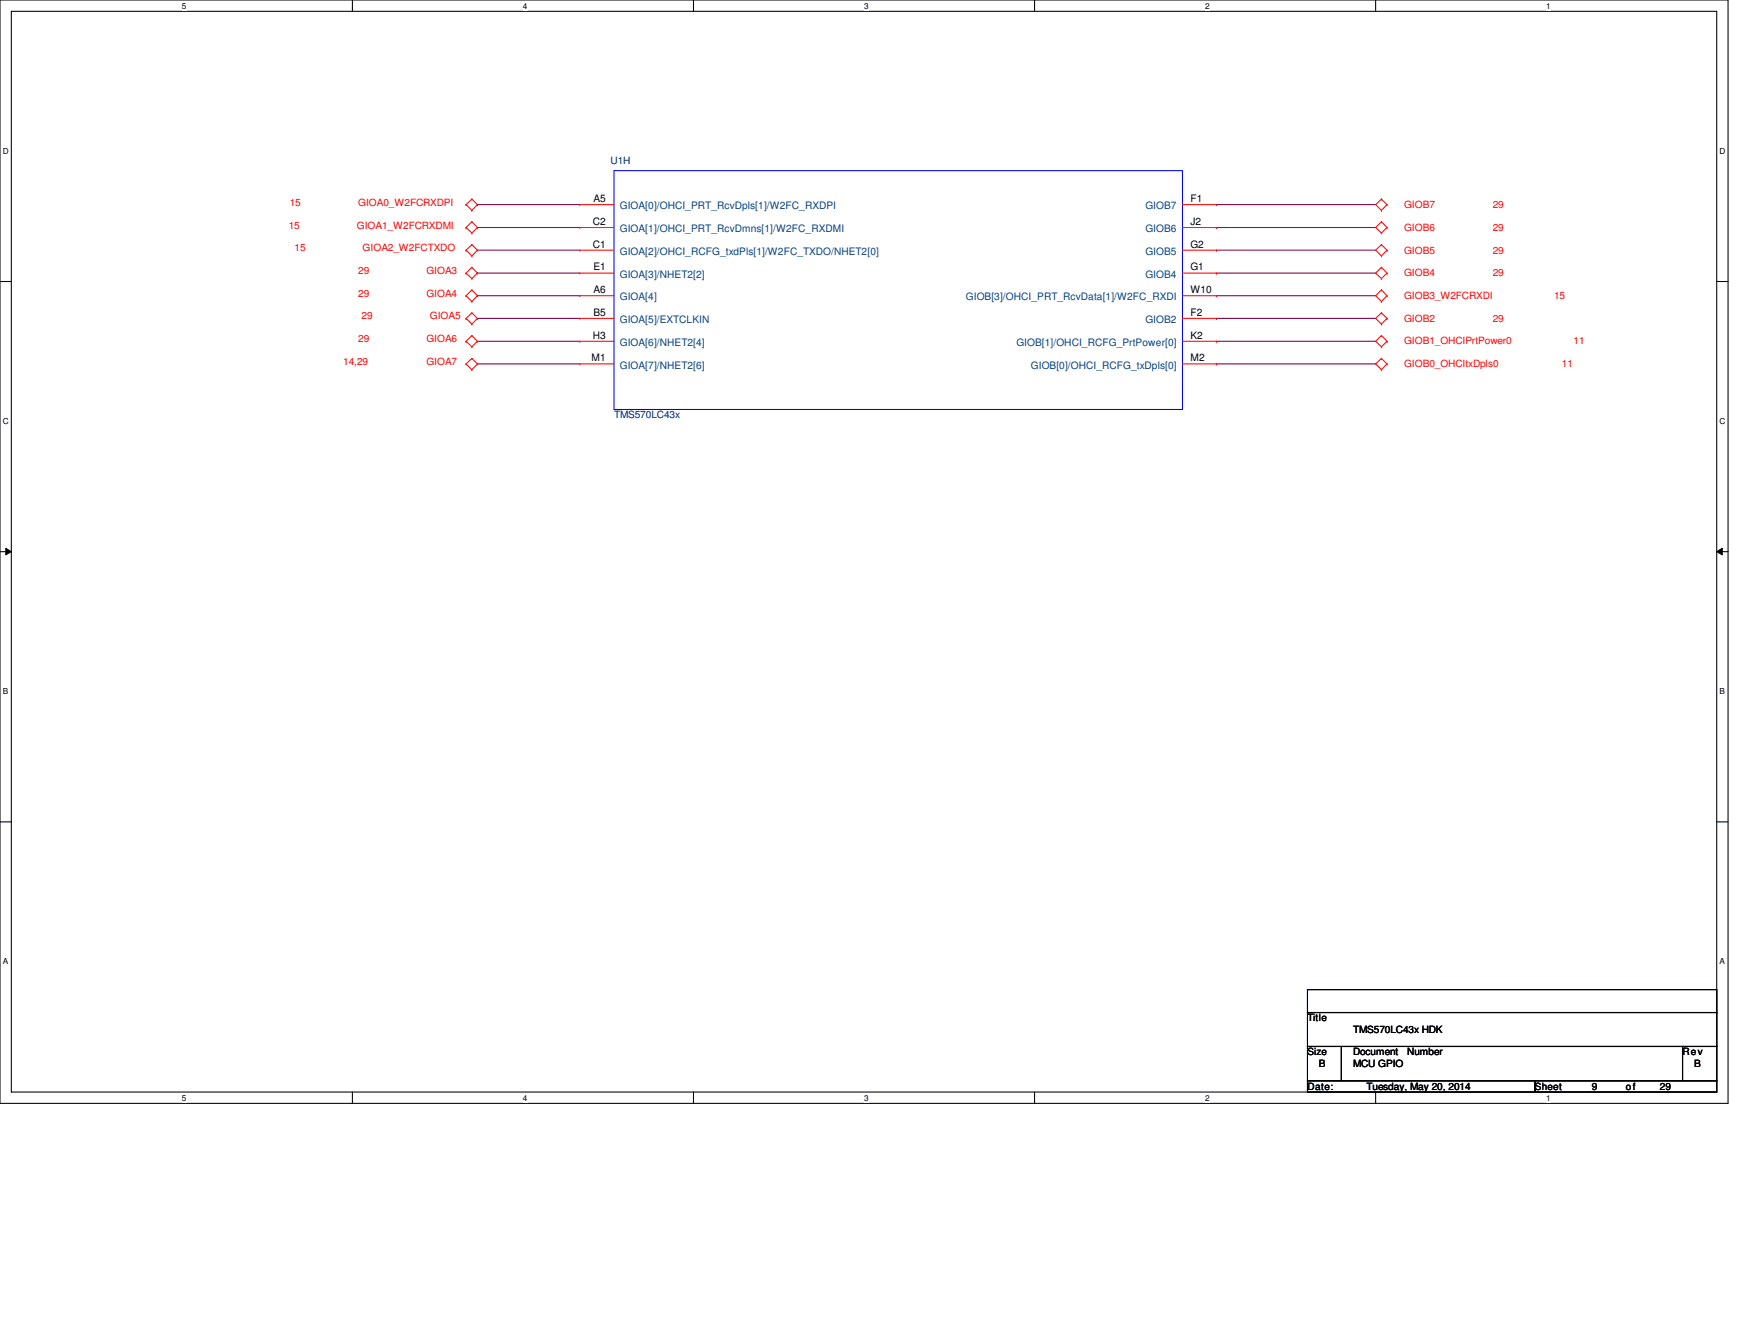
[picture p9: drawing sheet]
<svg xmlns="http://www.w3.org/2000/svg" width="279mm" height="216mm" viewBox="0 0 279 216" stroke-linecap="round" stroke-linejoin="round" font-family="sans-serif">
<path d="M0 0h278v177.4h-278zM1.8 1.8h274.3v173.8h-274.3z" fill="none" stroke="#000" stroke-width=".17"/>
<g fill="#fff">
<path d="M29.3 .2h.7v1.5h-.7z"/>
<path d="M29.3 175.8h.7v1.4h-.7z"/>
</g>
<path d="M56.7 0v1.8M56.7 175.6v1.8" fill="none" stroke="#000" stroke-width=".17"/>
<g fill="#fff">
<path d="M84.1 .2h.7v1.5h-.7z"/>
<path d="M84.1 175.8h.7v1.4h-.7z"/>
</g>
<path d="M111.5 0v1.8M111.5 175.6v1.8" fill="none" stroke="#000" stroke-width=".17"/>
<g fill="#fff">
<path d="M139 .2h.7v1.5h-.7z"/>
<path d="M139 175.8h.7v1.4h-.7z"/>
</g>
<path d="M166.4 0v1.8M166.4 175.6v1.8" fill="none" stroke="#000" stroke-width=".17"/>
<g fill="#fff">
<path d="M193.8 .2h.8v1.5h-.8z"/>
<path d="M193.8 175.8h.8v1.4h-.8z"/>
</g>
<path d="M221.3 0v1.8M221.3 175.6v1.8" fill="none" stroke="#000" stroke-width=".17"/>
<g fill="#fff">
<path d="M248.7 .2h.7v1.5h-.7z"/>
<path d="M248.7 175.8h.7v1.4h-.7z"/>
<path d="M.5 23.5h.9v1.5h-.9z"/>
<path d="M276.6 23.5h.9v1.5h-.9z"/>
<path d="M.5 67h.9v1.5h-.9z"/>
<path d="M276.6 67h.9v1.5h-.9z"/>
</g>
<path d="M0 45.3h1.8M276.1 45.3h1.9" fill="none" stroke="#000" stroke-width=".17"/>
<g fill="#fff">
<path d="M.5 110.4h.8v1.5h-.8z"/>
<path d="M276.6 110.4h.9v1.5h-.9z"/>
</g>
<path d="M0 88.7h1.8M276.1 88.7h1.9" fill="none" stroke="#000" stroke-width=".17"/>
<path d="M.9 88.1l.9 .6-.9 .5zM276.1 88.7l.9-.6v1.1z" fill="#000"/>
<path d="M.9 88.1l.9 .6-.9 .5zM276.1 88.7l.9-.6v1.1z" fill="none" stroke="#000" stroke-width=".16"/>
<g fill="#fff">
<path d="M.5 153.8h.8v1.5h-.8z"/>
<path d="M276.6 153.8h.8v1.5h-.8z"/>
</g>
<path d="M0 132.1h1.8M276.1 132.1h1.9M210.3 159.1h65.8v3.7h-65.8zM210.3 162.8h65.8v5.4h-65.8zM210.3 168.2h5.5v5.5h-5.5zM210.3 173.7h36.6v1.9h-36.6zM215.8 168.2h54.8v5.5h-54.8zM246.9 173.7h29.2v1.9h-29.2zM270.6 168.2h5.5v5.5h-5.5z" fill="none" stroke="#000" stroke-width=".17"/>
<g fill="none" stroke="#800040" stroke-width=".17">
<path d="M76.8 32.9h.1M76.8 36.6h.1M76.8 32.9h16.5M76.8 36.6h16.5M195.7 32.9h.1M195.7 36.6h.1M195.7 32.9h25.6M195.7 36.6h25.6M76.8 40.2h.1M76.8 43.9h.1M76.8 47.5h.1M76.8 54.9h.1"/>
<path d="M76.8 58.5h.1M76.8 51.2h.1M76.8 40.2h16.5M76.8 43.9h16.5M76.8 47.5h16.5M76.8 54.9h16.5M76.8 58.5h16.5M76.8 51.2h16.5M195.7 40.2h.1M195.7 43.9h.1M195.7 47.5h.1M195.7 51.2h.1"/>
<path d="M195.7 54.9h.1M195.7 58.5h.1M195.7 40.2h25.6M195.7 43.9h25.6M195.7 47.5h25.6M195.7 54.9h25.6M195.7 58.5h25.6M195.7 51.2h25.6"/>
</g>
<g fill="none" stroke="#f00" stroke-width=".17">
<path d="M75 32.9h.1M75 36.6h.1M75 32.9l.9 .9M75 36.6l.9 .9M75.9 33.8h.1M75.9 32h.1M75.9 37.5h.1M75.9 35.6h.1M75.9 39.3h.1M75.9 32l.9 .9-.9 .9M75.9 32l-.9 .9M75.9 35.6l.9 1-.9 .9"/>
<path d="M75.9 35.6l-.9 1M75.9 39.3l.9 .9-.9 .9M75.9 39.3l-.9 .9M93.3 32.9h.1M93.3 36.6h.1M93.3 32.9h5.5M93.3 36.6h5.5M190.2 32.9h5.5M190.2 36.6h5.5M195.7 36.6h.1M195.7 32.9h.1M222.2 32h.1"/>
<path d="M222.2 33.8h.1M222.2 35.6h.1M222.2 37.5h.1M222.2 39.3h.1M222.2 32l-.9 .9 .9 .9M222.2 32l.9 .9M222.2 35.6l-.9 1 .9 .9M222.2 35.6l.9 1M222.2 39.3l-.9 .9 .9 .9M222.2 39.3l.9 .9M223.1 32.9h.1M223.1 36.6h.1"/>
<path d="M223.1 32.9l-.9 .9M223.1 36.6l-.9 .9M75 40.2h.1M75 47.5h.1M75 43.9h.1M75 58.5h.1M75 54.9h.1M75 51.2h.1M75 40.2l.9 .9M75 47.5l.9 1M75 43.9l.9 .9M75 58.5l.9 .9"/>
<path d="M75 54.9l.9 .9M75 51.2l.9 .9M75.9 41.1h.1M75.9 48.5h.1M75.9 46.6h.1M75.9 44.8h.1M75.9 43h.1M75.9 59.4h.1M75.9 57.6h.1M75.9 55.8h.1M75.9 53.9h.1M75.9 52.1h.1"/>
<path d="M75.9 50.3h.1M75.9 46.6l.9 .9-.9 1M75.9 46.6l-.9 .9M75.9 43l.9 .9-.9 .9M75.9 43l-.9 .9M75.9 57.6l.9 .9-.9 .9M75.9 57.6l-.9 .9M75.9 53.9l.9 1-.9 .9M75.9 53.9l-.9 1M75.9 50.3l.9 .9-.9 .9M75.9 50.3l-.9 .9M93.3 40.2h.1"/>
<path d="M93.3 43.9h.1M93.3 47.5h.1M93.3 51.2h.1M93.3 54.9h.1M93.3 58.5h.1M93.3 40.2h5.5M93.3 43.9h5.5M93.3 47.5h5.5M93.3 51.2h5.5M93.3 54.9h5.5M93.3 58.5h5.5M190.2 40.2h5.5"/>
<path d="M190.2 43.9h5.5M190.2 47.5h5.5M190.2 51.2h5.5M190.2 54.9h5.5M190.2 58.5h5.5M195.7 58.5h.1M195.7 54.9h.1M195.7 51.2h.1M195.7 47.5h.1M195.7 43.9h.1M195.7 40.2h.1M222.2 41.1h.1"/>
<path d="M222.2 43h.1M222.2 44.8h.1M222.2 46.6h.1M222.2 48.5h.1M222.2 50.3h.1M222.2 52.1h.1M222.2 53.9h.1M222.2 55.8h.1M222.2 57.6h.1M222.2 59.4h.1M222.2 43l-.9 .9 .9 .9M222.2 43l.9 .9"/>
<path d="M222.2 46.6l-.9 .9 .9 1M222.2 46.6l.9 .9M222.2 50.3l-.9 .9 .9 .9M222.2 50.3l.9 .9M222.2 53.9l-.9 1 .9 .9M222.2 53.9l.9 1M222.2 57.6l-.9 .9 .9 .9M222.2 57.6l.9 .9M223.1 40.2h.1M223.1 43.9h.1M223.1 47.5h.1M223.1 51.2h.1"/>
<path d="M223.1 54.9h.1M223.1 58.5h.1M223.1 40.2l-.9 .9M223.1 43.9l-.9 .9M223.1 47.5l-.9 1M223.1 51.2l-.9 .9M223.1 54.9l-.9 .9M223.1 58.5l-.9 .9"/>
</g>
<path d="M98.8 27.4h91.4v38.4h-91.4z" fill="none" stroke="#00f" stroke-width=".17"/>
<g font-size="1.7">
<text x="95.5" y="32.5">A5</text>
<text x="191.5" y="32.5">F1</text>
<text x="95.4" y="36.2">C2</text>
<text x="95.4" y="39.8">C1</text>
<text x="191.5" y="39.8">G2</text>
<text x="191.5" y="36.2">J2</text>
<text x="95.5" y="43.5">E1</text>
<text x="95.5" y="47.1">A6</text>
<text x="191.5" y="47.1">W10</text>
<text x="191.5" y="43.5">G1</text>
<text x="95.5" y="50.8">B5</text>
<text x="191.5" y="50.8">F2</text>
<text x="95.2" y="58.1">M1</text>
<text x="95.4" y="54.4">H3</text>
<text x="191.5" y="58.1">M2</text>
<text x="191.5" y="54.4">K2</text>
</g>
<g font-size="1.7" fill="#004080">
<text x="99.7" y="33.7">GIOA[0]/OHCI_PRT_RcvDpls[1]/W2FC_RXDPI</text>
<text x="184.2" y="33.7">GIOB7</text>
<text x="99.7" y="37.3">GIOA[1]/OHCI_PRT_RcvDmns[1]/W2FC_RXDMI</text>
<text x="99.7" y="41">GIOA[2]/OHCI_RCFG_txdPls[1]/W2FC_TXDO/NHET2[0]</text>
<text x="184.2" y="41">GIOB5</text>
<text x="184.2" y="37.3">GIOB6</text>
<text x="99.7" y="44.7">GIOA[3]/NHET2[2]</text>
<text x="184.2" y="44.7">GIOB4</text>
<text x="99.7" y="48.3">GIOA[4]</text>
<text x="99.7" y="51.9">GIOA[5]/EXTCLKIN</text>
<text x="155.4" y="48.3">GIOB[3]/OHCI_PRT_RcvData[1]/W2FC_RXDI</text>
<text x="184.2" y="51.9">GIOB2</text>
<text x="99.7" y="55.6">GIOA[6]/NHET2[4]</text>
<text x="99.7" y="59.3">GIOA[7]/NHET2[6]</text>
<text x="163.5" y="55.6">GIOB[1]/OHCI_RCFG_PrtPower[0]</text>
<text x="165.8" y="59.3">GIOB[0]/OHCI_RCFG_txDpls[0]</text>
</g>
<g font-size="1.6" fill="#000080">
<text x="98.2" y="26.3">U1H</text>
<text x="98.8" y="67.3">TMS570LC43x</text>
</g>
<g font-size="1.6" fill="#f00">
<text x="46.6" y="33.1">15</text>
<text x="57.6" y="33.1">GIOA0_W2FCRXDPI</text>
<text x="225.8" y="33.4">GIOB7</text>
<text x="240.1" y="33.4">29</text>
<text x="46.4" y="36.7">15</text>
<text x="47.4" y="40.4">15</text>
<text x="57.4" y="36.7">GIOA1_W2FCRXDMI</text>
<text x="58.3" y="40.4">GIOA2_W2FCTXDO</text>
<text x="225.8" y="37.1">GIOB6</text>
<text x="225.8" y="40.8">GIOB5</text>
<text x="240.1" y="37.1">29</text>
<text x="240.1" y="40.8">29</text>
<text x="57.6" y="47.7">29</text>
<text x="57.6" y="44">29</text>
<text x="68.6" y="47.7">GIOA4</text>
<text x="68.6" y="44">GIOA3</text>
<text x="225.8" y="44.4">GIOB4</text>
<text x="240.1" y="44.4">29</text>
<text x="58.2" y="51.4">29</text>
<text x="69.1" y="51.4">GIOA5</text>
<text x="225.8" y="48">GIOB3_W2FCRXDI</text>
<text x="225.8" y="51.7">GIOB2</text>
<text x="240.1" y="51.7">29</text>
<text x="250" y="48">15</text>
<text x="55.2" y="58.7">14,29</text>
<text x="57.6" y="55">29</text>
<text x="68.6" y="58.7">GIOA7</text>
<text x="68.6" y="55">GIOA6</text>
<text x="225.8" y="55.4">GIOB1_OHCIPrtPower0</text>
<text x="225.8" y="59.1">GIOB0_OHCItxDpls0</text>
<text x="251.2" y="59.1">11</text>
<text x="253.1" y="55.4">11</text>
</g>
<g font-size="1.6">
<text x="210.3" y="164.2">Title</text>
<text x="217.6" y="166">TMS570LC43x HDK</text>
<text x="210.3" y="169.7">Size</text>
<text x="212.1" y="171.5">B</text>
<text x="217.6" y="169.7">Document</text>
<text x="217.6" y="171.5">MCU GPIO</text>
<text x="226.4" y="169.7">Number</text>
<text x="270.6" y="169.7">Rev</text>
<text x="272.5" y="171.5">B</text>
<text x="210.3" y="175.2">Date:</text>
<text x="219.8" y="175.2">Tuesday, May 20, 2014</text>
<text x="246.9" y="175.2">Sheet</text>
<text x="256" y="175.2">9</text>
<text x="261.5" y="175.2">of</text>
<text x="267" y="175.2">29</text>
</g>
<g font-size="1.3">
<text x="29.3" y="1.4">5</text>
<text x="84.1" y="1.4">4</text>
<text x="139" y="1.4">3</text>
<text x="193.8" y="1.4">2</text>
<text x="248.7" y="1.4">1</text>
<text x=".5" y="24.7">D</text>
<text x="276.6" y="24.7">D</text>
<text x=".5" y="68.2">C</text>
<text x="276.6" y="68.2">C</text>
<text x=".5" y="111.6">B</text>
<text x="276.6" y="111.6">B</text>
<text x=".5" y="155">A</text>
<text x="276.6" y="155">A</text>
<text x="29.3" y="177">5</text>
<text x="84.1" y="177">4</text>
<text x="139" y="177">3</text>
<text x="193.8" y="177">2</text>
<text x="248.7" y="177">1</text>
</g>
</svg>
